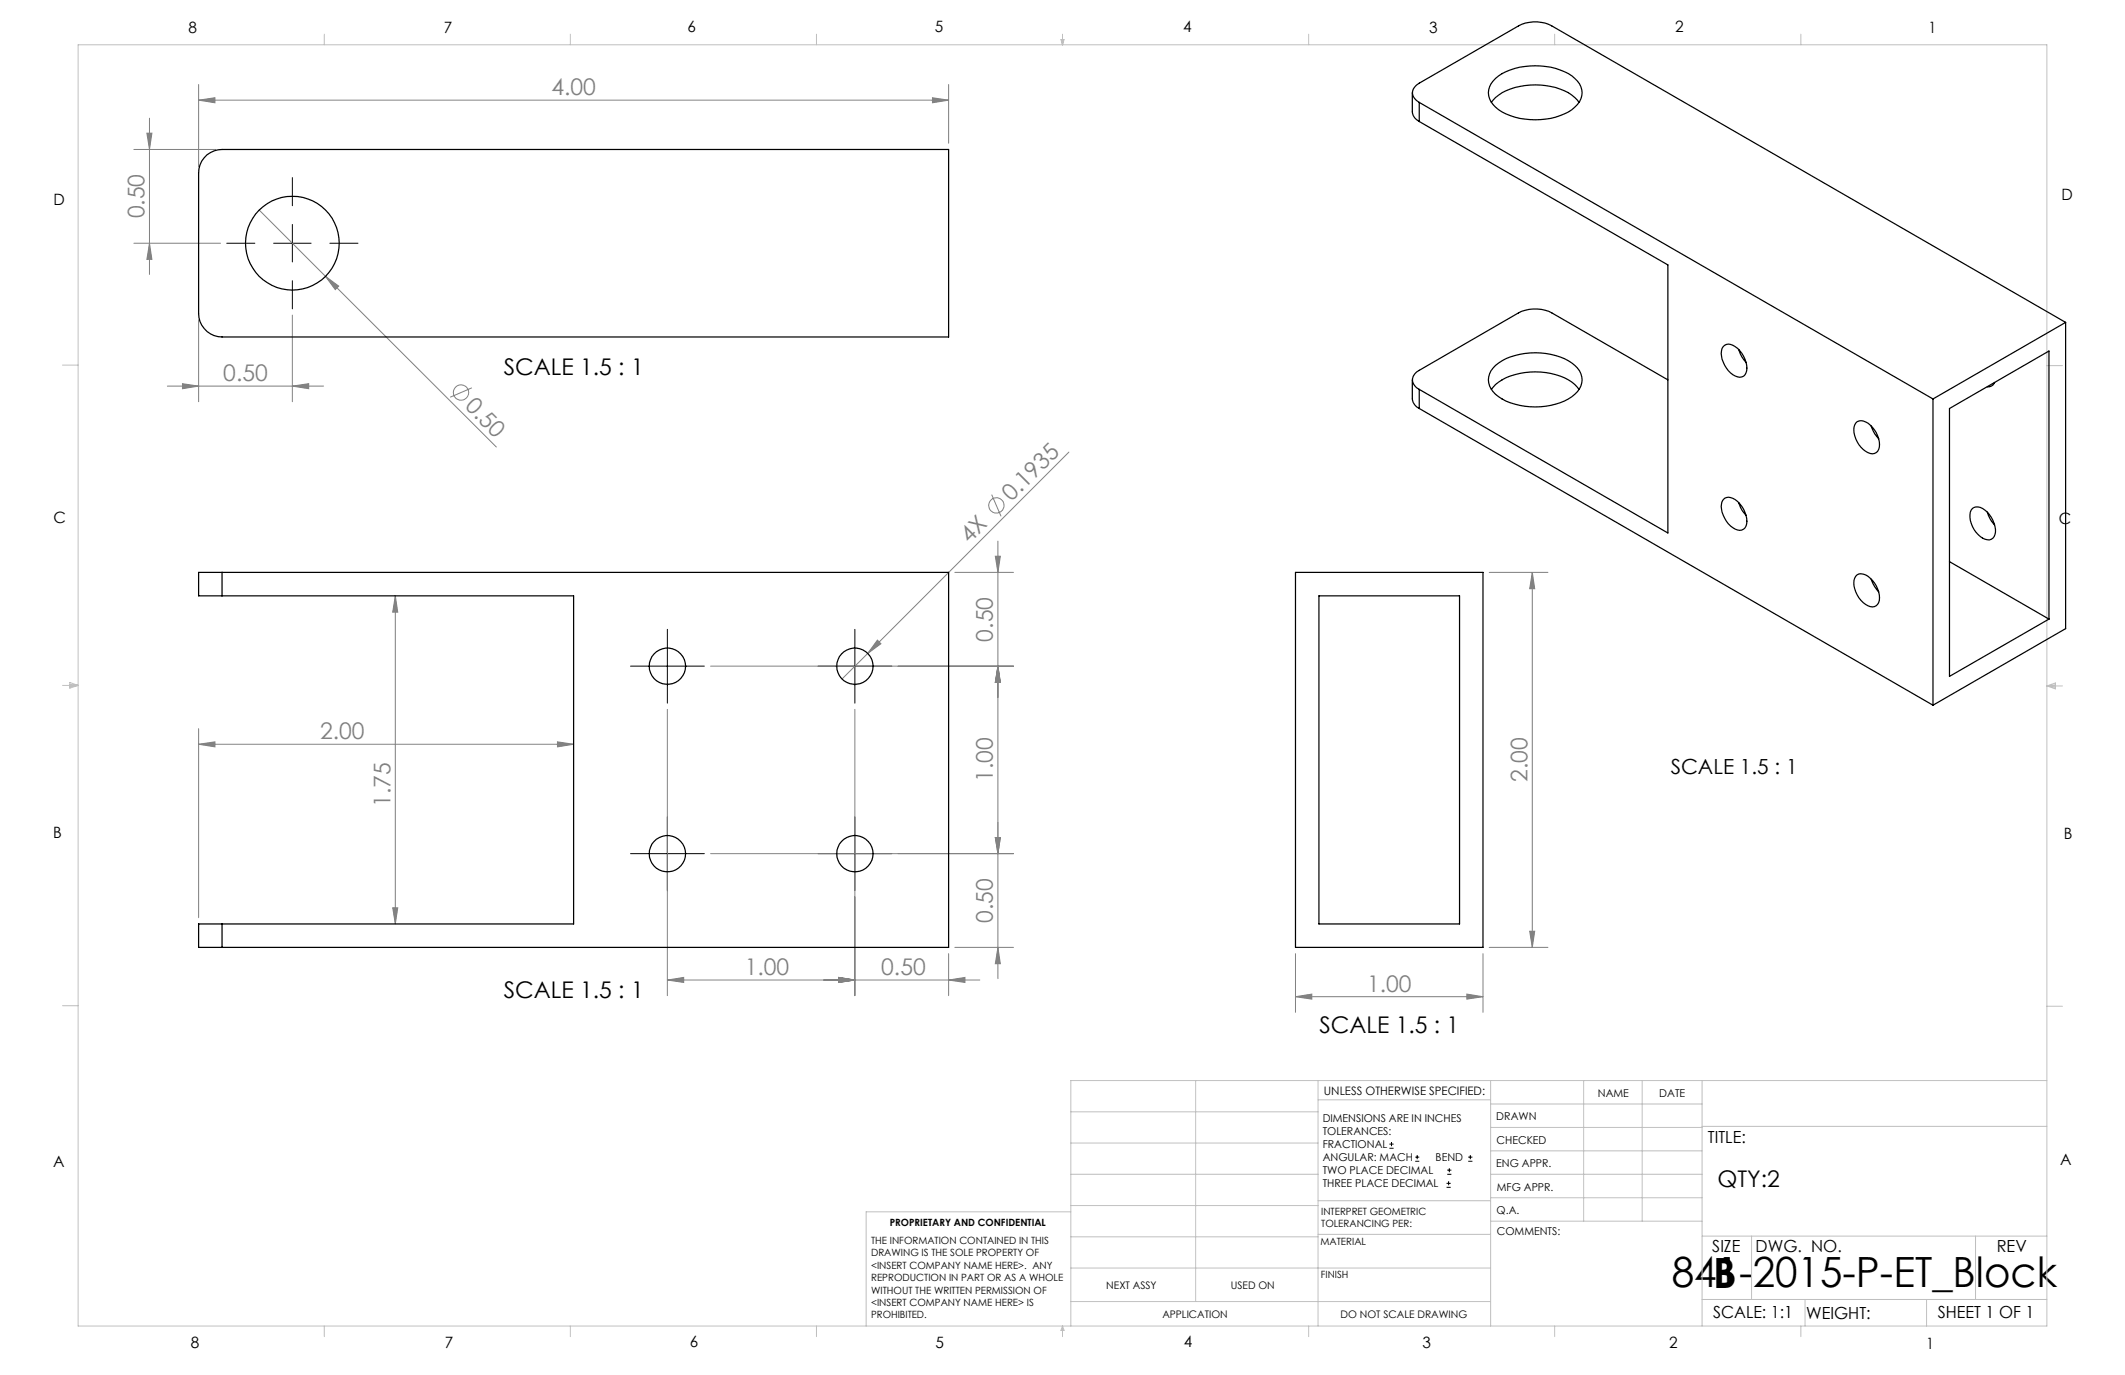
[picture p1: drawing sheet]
<svg xmlns="http://www.w3.org/2000/svg" width="432mm" height="279mm" viewBox="0 0 432 279" stroke-linecap="round" stroke-linejoin="round" font-family="sans-serif">
<g fill="none" stroke="#808080" stroke-width=".2">
<path d="M40.4 17.2v16.7M189.5 19.9l3.3 .5-3.3 .5zM192.8 17.2v11.9M27.2 30.4h16.7M29.8 27.1h1.1l-.5 3.3zM30.4 24v31.8M40.4 20.4l3.3-.5v1zM40.4 20.4h152.4M27.2 49.4h17.6M30.4 49.4l.5 3.3h-1.1zM52.7 42.7l13.4 13.5M66.1 56.2l2.7 1.9-.7 .7z"/>
<path d="M66.1 56.2l34.8 34.6M34 78.5h31.8M37.1 78l3.3 .5-3.3 .5zM40.4 65v16.6M59.4 78.5l3.3-.5v1zM59.4 64v17.6M95.9 78.8l-4.4 1.9M217.2 91.9l-40.9 40.9M194 116.3h12M201.5 100.5l1.9 4.4M202.2 113h1.1l-.5 3.3zM202.8 110v88.9"/>
<path d="M302.6 116.3h11.9M311.4 116.3l.5 3.3h-1.1zM311.4 116.3v76.2M80.3 121.1l.5 3.3h-1zM80.3 121.1v66.6M144.4 135.4h61.6M176.3 132.8l-5.2 5.2M178.3 130.1l.7 .7-2.7 2zM202.8 135.4l.5 3.3h-1.1zM40.4 151.2l3.3-.5v1.1zM40.4 148.1v38.4M40.4 151.2h76.2"/>
<path d="M113.3 150.7l3.3 .5-3.3 .6zM135.6 144.1v58.2M173.7 144.1v58.2M144.4 173.5h61.6M202.2 170.2h1.1l-.5 3.3zM79.8 184.5h1l-.5 3.2zM135.6 199.1l3.3-.5v1zM135.6 199.1h63.5M170.4 198.6l3.3 .5-3.3 .5zM192.8 199.1l3.3-.5v1zM192.8 193.8v8.5M194 192.5h12"/>
<path d="M202.8 192.5l.5 3.3h-1.1zM263.2 193.8v11.9M301.3 193.8v11.9M302.6 192.5h11.9M310.8 189.2h1.1l-.5 3.3zM263.2 202.5l3.4-.5v1zM263.2 202.5h38.1M298.1 202l3.2 .5-3.2 .5z"/>
<circle cx="93.7" cy="79.8" r="1.56"/>
<circle cx="202.5" cy="102.7" r="1.56"/>
</g>
<g fill="none" stroke="#000" stroke-width=".2">
<path d="M59.4 36.1v5.7M46.1 49.4h5.7M55.6 49.4h7.6M59.4 45.6v7.6M59.4 57v5.8M67 49.4h5.7M128.1 135.4h15M135.6 127.9v15M166.2 135.4h15M173.7 127.9v15M128.1 173.5h15M135.6 166v15"/>
<path d="M166.2 173.5h15M173.7 166v15M282.3 233.3h.9M282.3 232.5h.9M282.8 232.1v.8M287.6 236h.8M287.6 235.1h.8M288 234.7v.8M294.1 238.6h.8M294.1 237.8h.8M294.5 237.4v.8M298.3 236h.9"/>
<path d="M298.3 235.1h.9M298.8 234.7v.8M293.9 241.3h.9M293.9 240.5h.9M294.4 240v.8"/>
</g>
<g fill="none" stroke="#c0c0c0" stroke-width=".2">
<path d="M15.9 9.1h400v260.4h-400zM65.9 6.9v2.2M115.9 6.9v2.2M165.9 6.9v2.2M215.6 8h.6l-.3 1.1zM215.7 8l.2 1.1M215.9 6.9v2.2M216 8l-.1 1.1M265.9 6.9v2.2M315.9 6.9v2.2M365.9 6.9v2.2M12.7 74.2h3.2"/>
<path d="M415.9 74.3h3.2M12.7 139.3h3.2M14.2 139.1l1.7 .2M14.2 138.7l1.7 .6-1.7 .5zM15.9 139.3l-1.7 .3M415.9 139.4h3.2M415.9 139.4l1.8-.6v1.2zM415.9 139.4l1.8 .3M417.7 139.2l-1.8 .2M12.7 204.4h3.2M243 219.6v44.9M267.8 219.6v49.9"/>
<path d="M302.9 219.6v49.9M321.8 219.6v28.5M333.7 219.6v28.5M345.9 219.6v49.9M415.9 204.5h3.2M415.9 219.6h-198.3v49.9M217.6 238.6h50.2M217.6 232.3h50.2M217.6 225.9h50.2M267.8 223.5h35.1M302.9 233.9h43M302.9 229.1h43"/>
<path d="M302.9 224.3h43M302.9 238.6h43M345.9 228.9h70M217.6 257.7h85.3M217.6 251.3h50.2M217.6 245h50.2M217.6 246.2h-41.6v23.3M267.8 250.8h35.1M267.8 244h35.1M302.9 248.1h43M302.9 243.4h43M345.9 251.2h70"/>
<path d="M355.9 251.2v12.9M401.4 251.2v12.9M65.9 269.5v2.1M115.9 269.5v2.1M165.9 269.5v2.1M215.9 269.5v2.1M215.9 269.5l.3 .8h-.6zM217.6 264.5h85.3M265.9 269.5v2.1M315.9 269.5v2.1M345.9 264.1h70M365.9 269.5v2.1"/>
<path d="M366.8 264.1v5.4M391.5 264.1v5.4"/>
</g>
<g fill="#808080">
<path d="M178.3 130.1l.7 .7-2.7 2z"/>
<path d="M66.1 56.2l2.7 1.9-.7 .7z"/>
<path d="M113.3 150.7l3.3 .5-3.3 .6zM40.4 151.2l3.3-.5v1.1zM189.5 19.9l3.3 .5-3.3 .5zM40.4 20.4l3.3-.5v1zM298.1 202l3.2 .5-3.2 .5zM263.2 202.5l3.4-.5v1z"/>
<path d="M170.4 198.6l3.3 .5-3.3 .5zM192.8 199.1l3.3-.5v1zM135.6 199.1l3.3-.5v1zM170.4 198.6l3.3 .5-3.3 .5zM37.1 78l3.3 .5-3.3 .5zM59.4 78.5l3.3-.5v1z"/>
<path d="M202.8 135.4l.5 3.3h-1.1zM202.2 113h1.1l-.5 3.3zM202.2 170.2h1.1l-.5 3.3zM202.8 135.4l.5 3.3h-1.1zM30.4 49.4l.5 3.3h-1.1zM29.8 27.1h1.1l-.5 3.3z"/>
<path d="M202.2 170.2h1.1l-.5 3.3zM202.8 192.5l.5 3.3h-1.1zM80.3 121.1l.5 3.3h-1zM79.8 184.5h1l-.5 3.2zM311.4 116.3l.5 3.3h-1.1zM310.8 189.2h1.1l-.5 3.3z"/>
</g>
<g fill="none" stroke="#000" stroke-width=".25">
<path d="M287 18.8v4a2.33 2.33 0 0 0 1.4 1.9M303.9 15.9a13.7 13.7 0 0 1 12.2-2 7.3 7.3 0 0 1 5.1 3.7 3.9 3.9 0 0 1-1.8 4.7 14.6 14.6 0 0 1-14.9 0 3.9 3.9 0 0 1-1.5-5.3zM42.1 31.5a4.9 4.9 0 0 1 3-1.1h147.7v38.1h-147.7a4.8 4.8 0 0 1-4.7-4.8v-28.6a4.8 4.8 0 0 1 1.7-3.6zM288.4 20.8a2.07 2.07 0 0 1-1.4-1.9 2.07 2.07 0 0 1 1.4-2l20.2-11.6a7.3 7.3 0 0 1 6.7 0l104.4 60.2M288.4 20.8v3.9M288.4 24.7l50.5 29.1v54.5l-50.5-29.2M288.4 20.8l104.4 60.3M303 20.8a9.1 9.1 0 0 1 6.8-3.4 14 14 0 0 1 9.6 1.9l1.5 1.5M287 77.2v3.9a2.33 2.33 0 0 0 1.4 1.9M288.4 79.1v3.9M303 79.1a9.4 9.4 0 0 1 6.8-3.4 13.5 13.5 0 0 1 10.2 2.4l.9 1M303.9 74.3a13.4 13.4 0 0 1 10.2-2.5 9.8 9.8 0 0 1 6.9 3.6 3.8 3.8 0 0 1-1.6 5.2 14.4 14.4 0 0 1-14.9 0 3.8 3.8 0 0 1-.6-6.3z"/>
<path d="M338.9 77.2l-23.6-13.6a7.6 7.6 0 0 0-6.7 0l-20.2 11.6a2.05 2.05 0 0 0-1.4 2 2.05 2.05 0 0 0 1.4 1.9M350.2 70.4a1.68 1.68 0 0 1 2.4 0 5.2 5.2 0 0 1 2.2 5.4 1.59 1.59 0 0 1-2.7 .4 5.4 5.4 0 0 1-2.2-5.4zM353.3 71l.7 1.6 .8 1M405.3 77.7a1.37 1.37 0 0 1-1.5 .9M419.7 65.5l-26.9 15.6M419.7 65.5v62.2l-26.9 15.6M288.4 83l104.4 60.3M377.1 86a1.77 1.77 0 0 1 2.5 0 5.3 5.3 0 0 1 2.1 5.3 1.46 1.46 0 0 1-2.1 .7 5.3 5.3 0 0 1-2.7-5.6zM380.2 86.6l.7 1.5 .8 1.1M392.8 81.1v62.2M396.1 83l20.2-11.7v54.5l-20.2 11.6zM45.1 116.3h-4.7v4.8h4.7"/>
<path d="M45.1 116.3v4.8M45.1 116.3h147.7v76.2h-147.7M263.2 116.3h38.1v76.2h-38.1zM350.2 101.5a1.72 1.72 0 0 1 2.4 0 5.3 5.3 0 0 1 2.2 5.4 1.57 1.57 0 0 1-2.7 .3 5.3 5.3 0 0 1-2.2-5.3zM353.3 102.1l.1 .3a5.5 5.5 0 0 0 1.4 2.3M377.1 117.1a1.92 1.92 0 0 1 2.9 .4 5.2 5.2 0 0 1 1.7 4.9 1.46 1.46 0 0 1-2.1 .7 5.3 5.3 0 0 1-2.7-5.6zM380.2 117.7l.7 1.5 .8 1.1M396.1 114.1l20.2 11.7M400.8 103.3a1.99 1.99 0 0 1 2.6 .4 5.4 5.4 0 0 1 2 4.9 1.52 1.52 0 0 1-2.5 .8 5.2 5.2 0 0 1-2.4-5.8zM403.8 104.1l.5 1.2 1 1.4M45.1 121.1h71.5v66.6h-71.5M268 121.1h28.6v66.6h-28.6z"/>
<path d="M45.1 187.7h-4.7v4.8h4.7M45.1 187.7v4.8"/>
<circle cx="59.4" cy="49.4" r="9.5"/>
<circle cx="135.6" cy="135.4" r="3.7"/>
<circle cx="173.7" cy="135.4" r="3.7"/>
<circle cx="135.6" cy="173.5" r="3.7"/>
<circle cx="173.7" cy="173.5" r="3.7"/>
</g>
<g font-size="8.5">
<text x="339.7" y="261.6">841-2015-P-ET_Block</text>
<text x="348.1" y="261.8">B</text>
</g>
<g font-size="4.7" fill="#808080">
<text x="112.1" y="19.3">4.00</text>
<text x="29.4" y="44.4" transform="rotate(-90 29.4 44.4)">0.50</text>
<text x="45.4" y="77.4">0.50</text>
<text x="94.3" y="82.8" transform="rotate(45 94.3 82.8)">0.50</text>
<text x="205.5" y="102.1" transform="rotate(-45 205.5 102.1)">0.1935</text>
<text x="197" y="110.6" transform="rotate(-45 197 110.6)">4X</text>
<text x="201.8" y="130.4" transform="rotate(-90 201.8 130.4)">0.50</text>
<text x="65" y="150.2">2.00</text>
<text x="201.8" y="158.9" transform="rotate(-90 201.8 158.9)">1.00</text>
<text x="310.4" y="158.9" transform="rotate(-90 310.4 158.9)">2.00</text>
<text x="79.3" y="164" transform="rotate(-90 79.3 164)">1.75</text>
<text x="201.8" y="187.5" transform="rotate(-90 201.8 187.5)">0.50</text>
<text x="151.3" y="198.1">1.00</text>
<text x="179.1" y="198.1">0.50</text>
<text x="277.8" y="201.5">1.00</text>
</g>
<g font-size="4.7">
<text x="102.4" y="76.2">SCALE 1.5 : 1</text>
<text x="102.4" y="202.9">SCALE 1.5 : 1</text>
<text x="268.1" y="209.8">SCALE 1.5 : 1</text>
<text x="349" y="241.2">QTY:2</text>
</g>
<text font-size="4.2" x="339.5" y="157.4">SCALE 1.5 : 1</text>
<g font-size="3.4">
<text x="347.1" y="232.3">TITLE:</text>
<text x="347.9" y="254.3">SIZE</text>
<text x="356.7" y="254.4">DWG. NO.</text>
<text x="405.7" y="254.5">REV</text>
<text x="348.1" y="267.9">SCALE: 1:1</text>
<text x="367" y="268">WEIGHT:</text>
<text x="393.8" y="267.9">SHEET 1 OF 1</text>
</g>
<g font-size="3.2">
<text x="38.3" y="6.7">8</text>
<text x="90.2" y="6.7">7</text>
<text x="139.7" y="6.5">6</text>
<text x="190" y="6.5">5</text>
<text x="240.4" y="6.5">4</text>
<text x="290.4" y="6.7">3</text>
<text x="340.4" y="6.5">2</text>
<text x="391.9" y="6.7">1</text>
<text x="10.9" y="41.6">D</text>
<text x="418.9" y="40.7">D</text>
<text x="10.9" y="106.3">C</text>
<text x="418.4" y="106.4">C</text>
<text x="10.8" y="170.2">B</text>
<text x="419.4" y="170.6">B</text>
<text x="10.8" y="237.2">A</text>
<text x="418.6" y="236.8">A</text>
<text x="38.8" y="273.8">8</text>
<text x="90.4" y="273.8">7</text>
<text x="140.2" y="273.8">6</text>
<text x="190.1" y="273.9">5</text>
<text x="240.5" y="273.8">4</text>
<text x="289" y="273.9">3</text>
<text x="339.1" y="273.8">2</text>
<text x="391.4" y="274.1">1</text>
</g>
<text font-size="2.4" x="269" y="222.4">UNLESS OTHERWISE SPECIFIED:</text>
<g font-size="2.2">
<text x="268.8" y="228">DIMENSIONS ARE IN INCHES</text>
<text x="304.1" y="227.7">DRAWN</text>
<text x="324.7" y="222.9">NAME</text>
<text x="337.2" y="222.9">DATE</text>
<text x="268.8" y="230.6">TOLERANCES:</text>
<text x="268.8" y="233.3">FRACTIONAL</text>
<text x="304.1" y="232.6">CHECKED</text>
<text x="268.8" y="236">ANGULAR: MACH</text>
<text x="268.8" y="238.6">TWO PLACE DECIMAL</text>
<text x="291.7" y="236">BEND</text>
<text x="304" y="237.2">ENG APPR.</text>
<text x="268.8" y="241.3">THREE PLACE DECIMAL</text>
<text x="304.2" y="241.9">MFG APPR.</text>
<text x="304.1" y="246.7">Q.A.</text>
<text x="304.1" y="250.9">COMMENTS:</text>
</g>
<g font-size="2.1">
<text x="224.8" y="262">NEXT ASSY</text>
<text x="250.1" y="261.9">USED ON</text>
<text x="236.2" y="267.8">APPLICATION</text>
<text x="272.4" y="267.8">DO NOT SCALE DRAWING</text>
</g>
<g font-size="2">
<text x="180.8" y="249.2">PROPRIETARY AND CONFIDENTIAL</text>
<text x="268.5" y="246.8">INTERPRET GEOMETRIC</text>
<text x="268.5" y="249.4">TOLERANCING PER:</text>
<text x="177" y="252.8">THE INFORMATION CONTAINED IN THIS</text>
<text x="177" y="255.3">DRAWING IS THE SOLE PROPERTY OF</text>
<text x="177" y="257.8">&lt;INSERT COMPANY NAME HERE&gt;. ANY</text>
<text x="268.3" y="252.9">MATERIAL</text>
<text x="177" y="260.3">REPRODUCTION IN PART OR AS A WHOLE</text>
<text x="177" y="262.9">WITHOUT THE WRITTEN PERMISSION OF</text>
<text x="268.4" y="259.7">FINISH</text>
<text x="177" y="265.4">&lt;INSERT COMPANY NAME HERE&gt; IS</text>
<text x="177" y="267.9">PROHIBITED.</text>
</g>
</svg>
